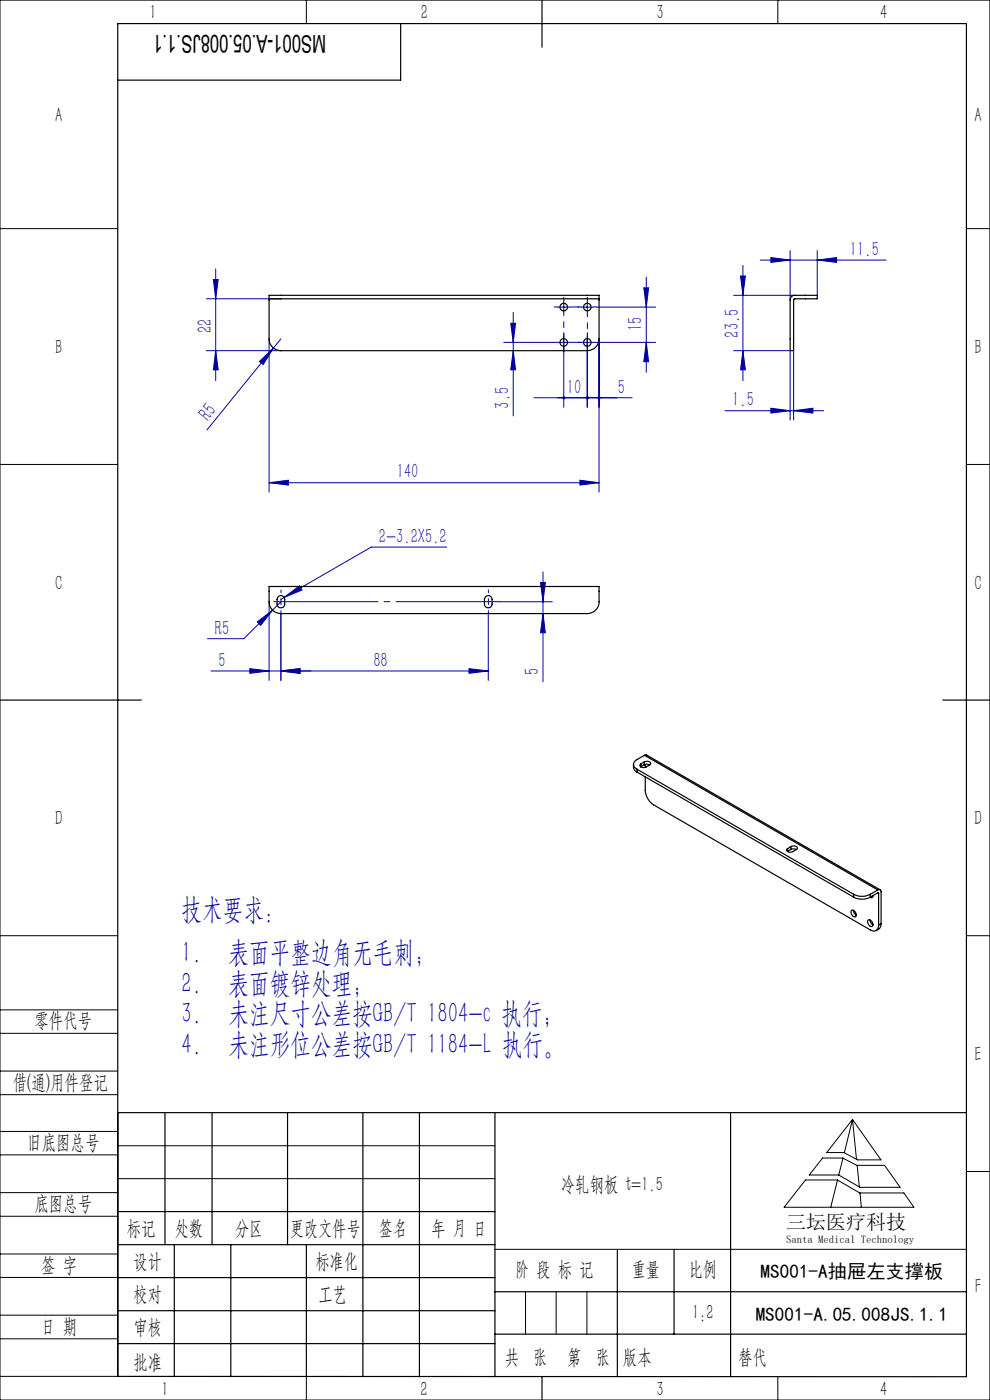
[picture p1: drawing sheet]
<svg xmlns="http://www.w3.org/2000/svg" width="210mm" height="297mm" viewBox="0 0 210 297" stroke-linecap="round" stroke-linejoin="round" font-family="sans-serif">
<g fill="none" stroke="#0000a0" stroke-width=".21">
<path d="M45.3 59.3h1l-.5 4.1zM45.8 57v23.7M137.1 58.8v20.2M157.1 58.6h1l-.5 4zM157.6 56.3v24.4M161.3 55.2h26.7M163.5 54.6l4.1 .6-4.1 .5zM167.6 53.2v10.4M173.4 55.2l4-.6v1.1zM173.4 53.2v9.4M43.8 63.4h15.8M43.8 74.4h15.8"/>
<path d="M45.8 74.4l.5 4.1h-1zM55 76.7l3-2.9-2.2 3.5zM57.1 71.9v32.5M58 73.8l-14.1 17.4M59.6 71.9l-1.6 1.9M106.9 72.6h10.6M108.3 68.6h1.1l-.5 4zM108.9 66.3v21.9M108.9 74.4l.5 4.1h-1.1zM118.3 72.6h2.5M118.3 65.2h2.5M119.6 63.9v2.5"/>
<path d="M119.6 71.4v15M123.3 72.6h2.5M123.3 65.2h2.5M124.6 63.9v2.5M124.6 71.4v15M126.6 72.6h12.5M126.6 65.2h12.5M127.1 71.9v32.5M136.6 61.1h1l-.5 4.1zM137.1 72.6l.5 4.1h-1zM155.6 74.4h12v14.7M155.6 62.6h13"/>
<path d="M157.6 74.4l.5 4.1h-1zM168.3 74.4v14.7M113.2 84.4h20.9M153.8 87.1h20.9M163.5 86.6l4.1 .5-4.1 .5zM168.3 87.1l4.1-.5v1zM57.1 102.4l4.1-.5v1zM57.1 102.4h70M94.8 116.1h-16.1l-18.4 10.6M123 101.9l4.1 .5-4.1 .5zM54.6 131.9l3.2-2.5-2.5 3.3zM57.1 127.7v16.7"/>
<path d="M57.8 129.4l-6.1 6.1h-7.7M59.6 130.2v14.2M59.6 127.7l-1.8 1.7M60.3 126.7l3.2-2.4 .6 .9zM60.3 126.7l-.7 .5M103.6 130.2v14.2M106.1 127.7h11.1M114.7 123.6h1l-.5 4.1zM115.2 130.2l.5 4h-1zM115.2 121.3v23.3M44.8 142.3h58.8M53 141.8l4.1 .5-4.1 .5z"/>
<path d="M59.6 142.3l4-.5v1zM99.5 141.8l4.1 .5-4.1 .5z"/>
</g>
<g fill="none" stroke="#0000a0" stroke-width=".21" stroke-dasharray="30.5 1.3 1.3 1.3">
<path d="M118.3 72.6h-.8M118.3 65.1h-.8M119.6 71.4v-.8M119.6 73.9v.8M119.6 63.9v-.8M120.8 72.6h2.3M120.8 65.1h2.1M123.3 72.6h-.8M123.3 65.1h-.8M124.6 71.4v-.8M124.6 73.9v.8M124.6 63.9v-.8"/>
<path d="M125.8 72.6h.8M125.8 65.1h.8"/>
</g>
<path d="M124.6 66.4v5.4" fill="none" stroke="#0000a0" stroke-width=".21" stroke-dasharray="30.5 1.3 1.3 1.3" stroke-dashoffset="29.7"/>
<path d="M119.6 66.4v5M59.6 130.1v-5M103.6 130.1v-5" fill="none" stroke="#0000a0" stroke-width=".21" stroke-dasharray="30.5 1.3 1.3 1.3" stroke-dashoffset="29.9"/>
<g fill="none" stroke="#000" stroke-width=".21">
<path d="M0 0h210v297h-210zM65 0v5M165 0v5M0 48.5h25M205 48.5h5M0 98.5h25M205 98.5h5M0 198.5h25M205 198.5h5M0 214.2h25M0 219.2h25M0 232.2h25"/>
<path d="M0 227.2h25M25 236v56h-25M180.8 237.5l6.1 8.6h-5l-2.9-1.6h-3.6zM180.8 237.5l-1.7 7M180.8 237.5l.9 8.5M0 245h25M0 240h25M0 258h25M0 253h25M25 243.1h80M25 250h80M170.9 250.3h6.7l4.8 2.8h9.3l2.2 3h-27.6z"/>
<path d="M174.5 245.7h4.3l3 1.5h5.8l3.3 4.7h-8.5l-4.5-2.6h-6.2zM177.7 250.3l-1.5 5.8M178.8 245.7l-.9 3.6M181.8 247.2l.5 4.6M182.4 253.1l.3 3M205 248.5h5M0 271h25M0 266h25M0 279h25M105 265h100M111.5 274v9M118 274v9"/>
<path d="M124.5 274v9M0 284h25M65 292.1v4.9M153.7 292h.1M165 292v5"/>
</g>
<g fill="none" stroke="#000" stroke-width=".25">
<path d="M85 5v12h-60M115 0v10M0 148.5h30M200 148.5h10M25 236h180M35 236v28.1M45 236v28.1M61 236v28.1M77 236v56.1M89 236v56.1M105 236v56.1M155 236v56.1"/>
<path d="M25 257h80M25 264.1h80M25 271h80M25 278.1h80M37 264.1v28M49 264.1v28M65 264.1v28M105 274h100M131 265v27.1M143 265v18M25 292l180 .1v-287.1h-180v287.1M25 285h80"/>
<path d="M105 283h100M115 292v5"/>
</g>
<path d="M58.1 127.6h48" fill="none" stroke="#0000a0" stroke-width=".21" stroke-dasharray="30.5 1.3 1.3 1.3" stroke-dashoffset="8.4"/>
<g fill="#0000a0">
<path d="M55 76.7l3-2.9-2.2 3.5z"/>
<path d="M114.7 123.6h1l-.5 4.1zM115.2 130.2l.5 4h-1z"/>
<path d="M124.3 84.2l-.1 .2h.4h-.4a.33 .33 0 0 0 .5 .3 .33 .33 0 0 0 .2-.5 .33 .33 0 0 0-.6 0zM119.4 84.1a.33 .33 0 0 0 0 .6 .33 .33 0 0 0 .5-.3h-.3h.3a.31 .31 0 0 0-.2-.3 .31 .31 0 0 0-.3 0z"/>
<path d="M57.1 102.4l4.1-.5v1zM123 101.9l4.1 .5-4.1 .5zM124.4 84.1a.34 .34 0 0 0 0 .6 .34 .34 0 0 0 .5-.3h-.3h.3a.33 .33 0 0 0-.2-.3 .33 .33 0 0 0-.3 0zM126.9 84.1l-.1 .3h.3h-.3a.34 .34 0 0 0 .4 .3 .34 .34 0 0 0 .2-.5 .34 .34 0 0 0-.5-.1zM54.6 131.9l.7 .8 2.5-3.3zM60.3 126.7l3.8-1.5-.6-.9zM59.6 142.3l4-.5v1zM99.5 141.8l4.1 .5-4.1 .5zM163.5 86.6l4.1 .5-4.1 .5zM168.3 87.1l4.1-.5v1z"/>
<path d="M59.6 142.3l4-.5v1zM53 141.8l4.1 .5-4.1 .5z"/>
<path d="M45.3 59.3h1l-.5 4.1zM45.8 74.4l.5 4.1h-1zM136.6 61.1h1l-.5 4.1zM137.1 72.6l.5 4.1h-1zM108.3 68.6h1.1l-.5 4zM108.9 74.4l.5 4.1h-1.1zM157.1 58.6h1l-.5 4zM157.6 74.4l.5 4.1h-1z"/>
<path d="M163.5 54.6l4.1 .6-4.1 .5zM173.4 55.2l4-.6v1.1z"/>
</g>
<g fill="none" stroke="#000" stroke-width=".25">
<path d="M57.1 63.4h70M57.1 63.4v-.8h70v.8M57.1 63.4v8.5a2.53 2.53 0 0 0 2.5 2.5h65a2.53 2.53 0 0 0 2.5-2.5v-8.5M167.9 62.9l.5-.3h5v.8l-5 .1-.1 10.9h-.7v-10.9zM57.1 124.4h70v3.3a2.53 2.53 0 0 1-2.5 2.5h-65a2.53 2.53 0 0 1-2.5-2.5zM59 126.6a.8 .8 0 0 1 .9-.2 .8 .8 0 0 1 .5 .8v1a.81 .81 0 0 1-.8 .7 .81 .81 0 0 1-.8-.7v-1zM103.1 126.5a.8 .8 0 0 1 .9-.1 .8 .8 0 0 1 .4 .8v1a.81 .81 0 0 1-.8 .7 .81 .81 0 0 1-.8-.7v-1.2zM134.4 162.2l.1 1.1 .6 .5M135.1 163.2l46 26.5M135.1 163.2v.6M135.1 163.8l46 26.5M135.9 162.7h.1"/>
<path d="M136 162v.7M136.7 161.6a.84 .84 0 0 1 1.3 .5l-.9 .6a.84 .84 0 0 1-1.4-.5l.3-.2M136.7 162.2l.5-.1 .6 .2M136.7 161.6l-.7 .4M136.7 161.6v.6M136.7 162.2l-.7 .5M136.7 160.2l-1.6 .9a1.08 1.08 0 0 0-.7 1.1 1.08 1.08 0 0 0 .7 1M136.7 160.2l.4-.1 49.6 28.7M136.7 160.2l49.5 28.6M136.9 164.8v2.9a3.9 3.9 0 0 0 1.7 3l46 26.6a1.07 1.07 0 0 0 1.3 .1 1.07 1.07 0 0 0 .5-1.2M136.9 162.2v.6M167.8 179.6a.84 .84 0 0 1 1.3 .5l-.9 .6a.84 .84 0 0 1-1.3-.5l.2-.2"/>
<path d="M167.8 179.6l-.7 .4M167.8 179.6v.6M167 180.6h.1M167.1 180v.6M167.8 180.2l.7-.1 .4 .1M167.8 180.2l-.7 .4M180.7 193.1a.92 .92 0 0 1 .7 1.4 .95 .95 0 0 1-.7-1.4zM181 193.1l.2 .7 .4 .4M181.1 189.7a3.9 3.9 0 0 0 3.5 0M181.1 190.3a3.9 3.9 0 0 0 3.5 0M181.1 189.7v.6M181.6 194.2h.1"/>
<path d="M184.1 195.2a.84 .84 0 0 1 .9 .4 .84 .84 0 0 1 0 1 1.03 1.03 0 0 1-.9-1.4zM184.6 195.2l.1 .5 .5 .5M184.6 190.4h.1M184.6 189.7v.6M185.1 190l.1 .1M185.2 190l-.2 .4h-.4M186.2 189.4l.2 .1M186.2 188.8a.44 .44 0 0 1 .5 0 .44 .44 0 0 1 .2 .4v6.7M186.2 188.8l-1.6 .9M186.2 189.4l-1.6 .9M186.4 189.5v6.7M186.9 195.9l-.2 .9-.9 .6"/>
<path d="M186.9 195.9l-.5 .3"/>
<circle cx="119.6" cy="72.6" r=".8"/>
<circle cx="119.6" cy="65.1" r=".8"/>
<circle cx="124.6" cy="72.6" r=".8"/>
<circle cx="124.6" cy="65.1" r=".8"/>
</g>
<g font-size="6.3" fill="#0000a0">
<text x="38.5" y="194.9">技术要求：</text>
<text x="38.5" y="204.1">1.</text>
<text x="48.5" y="204.1">表面平整边角无毛刺；</text>
<text x="38.5" y="210.6">2.</text>
<text x="48.5" y="210.6">表面镀锌处理；</text>
<text x="38.5" y="217.1">3.</text>
<text x="48.5" y="217.1">未注尺寸公差按GB/T 1804-c 执行；</text>
<text x="38.5" y="223.6">4.</text>
<text x="48.5" y="223.6">未注形位公差按GB/T 1184-L 执行。</text>
</g>
<text font-size="5.2" x="69.2" y="7.3" transform="rotate(-180 69.2 7.3)">MS001-A.05.008JS.1.1</text>
<g font-size="4.4" fill="#010000">
<text x="31.7" y="4.1">1</text>
<text x="89.2" y="4.1">2</text>
<text x="139.2" y="4.1">3</text>
<text x="186.7" y="4.1">4</text>
<text x="156.6" y="289.5">替代</text>
</g>
<g font-size="4.4">
<text x="11.7" y="25.9">A</text>
<text x="206.7" y="25.9">A</text>
<text x="11.7" y="75.1">B</text>
<text x="206.7" y="75.1">B</text>
<text x="11.7" y="125.1">C</text>
<text x="206.7" y="125.1">C</text>
<text x="11.7" y="175.1">D</text>
<text x="206.7" y="175.1">D</text>
<text x="7.3" y="217.9">零件代号</text>
<text x="206.7" y="225.1">E</text>
<text x="2.7" y="231">借(通)用件登记</text>
<text x="5.8" y="243.7">旧底图总号</text>
<text x="7.3" y="256.8">底图总号</text>
<text x="119" y="252.6">冷轧钢板 t=1.5</text>
<text x="26.9" y="261.9">标记</text>
<text x="37.1" y="261.9">处数</text>
<text x="49.9" y="261.9">分区</text>
<text x="61.5" y="261.9">更改文件号</text>
<text x="80.4" y="261.9">签名</text>
<text x="91.5" y="261.9">年 月 日</text>
<text x="8.7" y="269.8">签 字</text>
<text x="28.3" y="268.9">设计</text>
<text x="66.9" y="268.9">标准化</text>
<text x="109.3" y="270.8">阶 段 标 记</text>
<text x="134" y="270.8">重量</text>
<text x="146.1" y="270.8">比例</text>
<text x="206.8" y="274.4">F</text>
<text x="28.3" y="276">校对</text>
<text x="67.6" y="276">工艺</text>
<text x="146.8" y="279.8">1:2</text>
<text x="8.7" y="282.9">日 期</text>
<text x="28.4" y="283">审核</text>
<text x="28.3" y="290.4">批准</text>
<text x="107.1" y="289.5">共 张</text>
<text x="120.3" y="289.5">第 张</text>
<text x="132.1" y="289.5">版本</text>
<text x="34.2" y="296.1">1</text>
<text x="89.2" y="296.2">2</text>
<text x="139.2" y="296.2">3</text>
<text x="186.7" y="296.2">4</text>
</g>
<g font-size="4.4" fill="#0000a0">
<text x="180.3" y="54.3">11.5</text>
<text x="44.9" y="70.6" transform="rotate(-90 44.9 70.6)">22</text>
<text x="136.2" y="70.3" transform="rotate(-90 136.2 70.3)">15</text>
<text x="156.7" y="71.6" transform="rotate(-90 156.7 71.6)">23.5</text>
<text x="120.2" y="83.5">10</text>
<text x="131.1" y="83.5">5</text>
<text x="44.2" y="89.5" transform="rotate(-51 44.2 89.5)">R5</text>
<text x="108" y="86.7" transform="rotate(-90 108 86.7)">3.5</text>
<text x="155.3" y="86.2">1.5</text>
<text x="84.2" y="101.5">140</text>
<text x="80.4" y="115.2">2-3.2X5.2</text>
<text x="45.6" y="134.6">R5</text>
<text x="46.3" y="141.5">5</text>
<text x="79.2" y="141.5">88</text>
<text x="114.3" y="143.1" transform="rotate(-90 114.3 143.1)">5</text>
</g>
<text font-size="4.2" x="166.8" y="260.7">三坛医疗科技</text>
<g font-size="4.1">
<text x="161.3" y="271.1">MS001-A抽屉左支撑板</text>
<text x="160.3" y="280.2">MS001-A.05.008JS.1.1</text>
</g>
<text font-size="2.3" x="166.8" y="263.6">Santa Medical Technology</text>
</svg>
